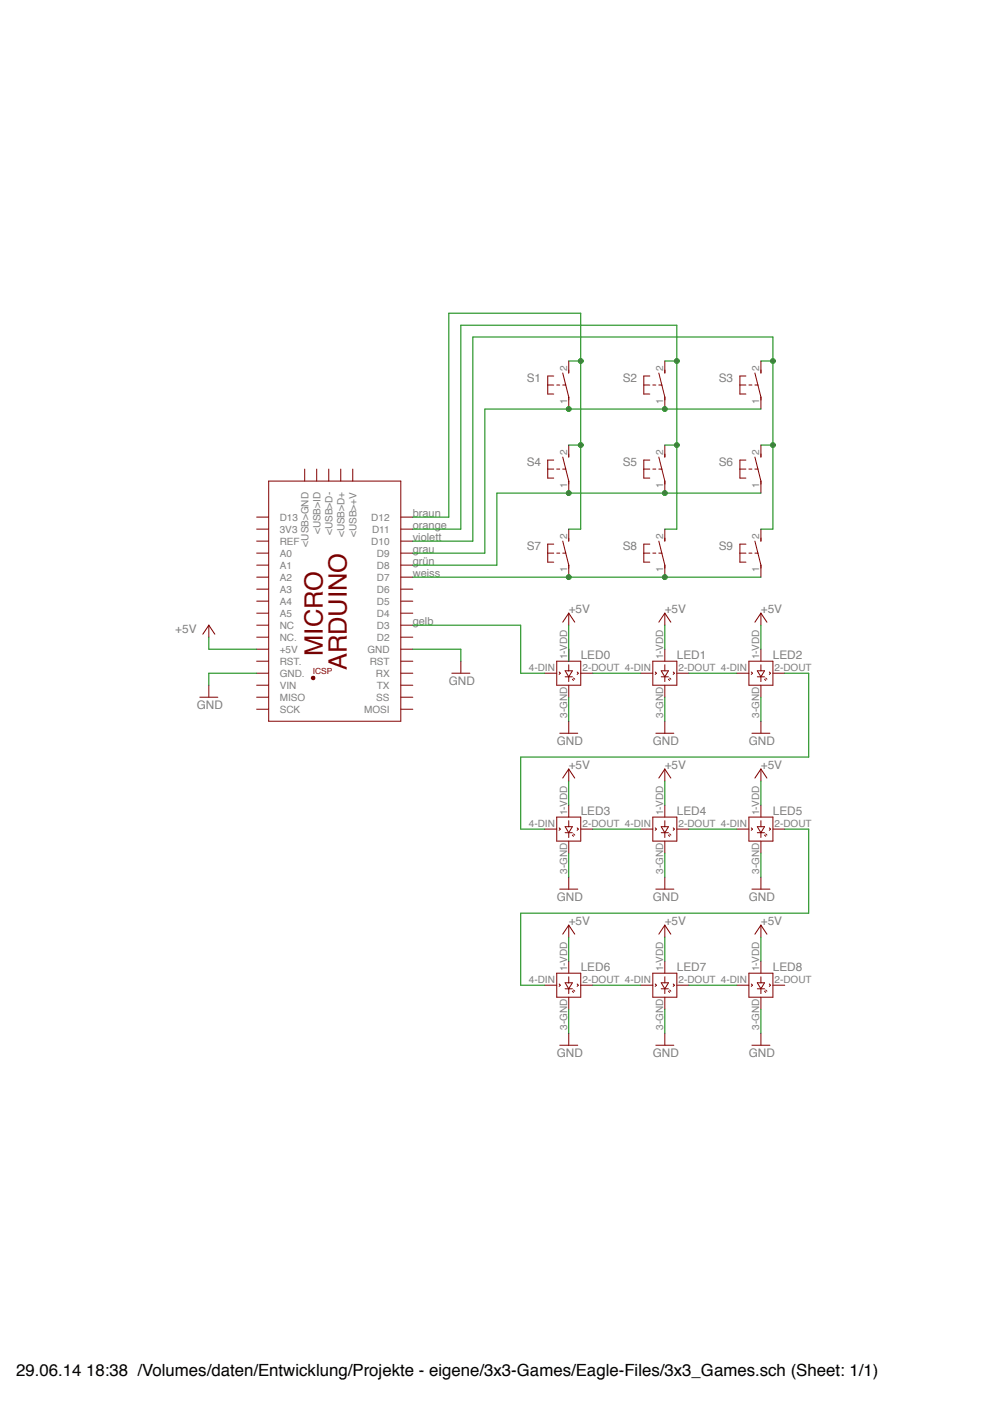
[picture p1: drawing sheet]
<?xml version="1.0" encoding="utf-8"?>
<!DOCTYPE eagle SYSTEM "eagle.dtd">
<eagle version="6.5.0">
<drawing>
<settings>
<setting alwaysvectorfont="no"/>
<setting verticaltext="up"/>
</settings>
<grid distance="0.1" unitdist="inch" unit="inch" style="lines" multiple="1" display="yes" altdistance="0.01" altunitdist="inch" altunit="inch"/>
<schematic xreflabel="%F%N/%S.%C%R" xrefpart="/%S.%C%R">
<libraries>
<library name="adafruit">
<symbols>
<symbol name="WS2812B">
<pin name="DIN" x="-5.08" y="0" visible="pad" length="short" direction="in"/>
<pin name="DOUT" x="5.08" y="0" visible="pad" length="short" direction="out" rot="R180"/>
<pin name="VDD" x="0" y="5.08" visible="pad" length="short" rot="R270"/>
<pin name="GND" x="0" y="-5.08" visible="pad" length="short" rot="R90"/>
<wire x1="-2.54" y1="2.54" x2="2.54" y2="2.54" width="0.254" layer="94"/>
<wire x1="2.54" y1="2.54" x2="2.54" y2="-2.54" width="0.254" layer="94"/>
<wire x1="2.54" y1="-2.54" x2="-2.54" y2="-2.54" width="0.254" layer="94"/>
<wire x1="-2.54" y1="-2.54" x2="-2.54" y2="2.54" width="0.254" layer="94"/>
<wire x1="-2.032" y1="0.254" x2="-1.778" y2="0" width="0.254" layer="94"/>
<wire x1="-1.778" y1="0" x2="-2.032" y2="-0.254" width="0.254" layer="94"/>
<wire x1="1.778" y1="0.254" x2="2.032" y2="0" width="0.254" layer="94"/>
<wire x1="2.032" y1="0" x2="1.778" y2="-0.254" width="0.254" layer="94"/>
<wire x1="0" y1="1.778" x2="0" y2="0.508" width="0.254" layer="94"/>
<wire x1="0" y1="0.508" x2="-0.762" y2="0.508" width="0.254" layer="94"/>
<wire x1="-0.762" y1="0.508" x2="0" y2="-0.762" width="0.254" layer="94"/>
<wire x1="0" y1="-0.762" x2="0.762" y2="0.508" width="0.254" layer="94"/>
<wire x1="0.762" y1="0.508" x2="0" y2="0.508" width="0.254" layer="94"/>
<wire x1="0" y1="-0.762" x2="0" y2="-1.778" width="0.254" layer="94"/>
<wire x1="-0.762" y1="-0.762" x2="0.762" y2="-0.762" width="0.254" layer="94"/>
<wire x1="0.762" y1="-1.27" x2="1.016" y2="-1.524" width="0.254" layer="94"/>
<wire x1="1.016" y1="-1.016" x2="1.27" y2="-1.27" width="0.254" layer="94"/>
<text x="2.54" y="3.048" size="0.6096" layer="95">&gt;NAME</text>
</symbol>
</symbols>
<devicesets>
<deviceset name="WS2812B" prefix="L">
<gates>
<gate name="G$1" symbol="WS2812B" x="0" y="0"/>
</gates>
<devices>
<device name="" package="WS2812B">
<connects>
<connect gate="G$1" pin="DIN" pad="4-DIN"/>
<connect gate="G$1" pin="DOUT" pad="2-DOUT"/>
<connect gate="G$1" pin="GND" pad="3-GND"/>
<connect gate="G$1" pin="VDD" pad="1-VDD"/>
</connects>
<technologies>
<technology name=""/>
</technologies>
</device>
</devices>
</deviceset>
</devicesets>
</library>
<library name="E14_Arduino">
<symbols>
<symbol name="ARDUINO_MICRO">
<pin name="D12" x="-17.78" y="15.24" length="short" rot="R270"/>
<pin name="D11" x="-15.24" y="15.24" length="short" rot="R270"/>
<pin name="D10" x="-12.7" y="15.24" length="short" rot="R270"/>
<pin name="D9" x="-10.16" y="15.24" length="short" rot="R270"/>
<pin name="D8" x="-7.62" y="15.24" length="short" rot="R270"/>
<pin name="D7" x="-5.08" y="15.24" length="short" rot="R270"/>
<pin name="D6" x="-2.54" y="15.24" length="short" rot="R270"/>
<pin name="D5" x="0" y="15.24" length="short" rot="R270"/>
<pin name="D4" x="2.54" y="15.24" length="short" rot="R270"/>
<pin name="D3" x="5.08" y="15.24" length="short" rot="R270"/>
<pin name="D2" x="7.62" y="15.24" length="short" rot="R270"/>
<pin name="GND" x="10.16" y="15.24" length="short" rot="R270"/>
<pin name="RST" x="12.7" y="15.24" length="short" rot="R270"/>
<pin name="RX" x="15.24" y="15.24" length="short" rot="R270"/>
<pin name="TX" x="17.78" y="15.24" length="short" rot="R270"/>
<pin name="+5V" x="10.16" y="-17.78" length="short" rot="R90"/>
<pin name="RST." x="12.7" y="-17.78" length="short" rot="R90"/>
<pin name="GND." x="15.24" y="-17.78" length="short" rot="R90"/>
<pin name="A5" x="2.54" y="-17.78" length="short" rot="R90"/>
<pin name="A4" x="0" y="-17.78" length="short" rot="R90"/>
<pin name="A3" x="-2.54" y="-17.78" length="short" rot="R90"/>
<pin name="A2" x="-5.08" y="-17.78" length="short" rot="R90"/>
<pin name="A1" x="-7.62" y="-17.78" length="short" rot="R90"/>
<pin name="A0" x="-10.16" y="-17.78" length="short" rot="R90"/>
<pin name="NC." x="7.62" y="-17.78" length="short" rot="R90"/>
<pin name="NC" x="5.08" y="-17.78" length="short" rot="R90"/>
<pin name="REF" x="-12.7" y="-17.78" length="short" rot="R90"/>
<pin name="3V3" x="-15.24" y="-17.78" length="short" rot="R90"/>
<pin name="D13" x="-17.78" y="-17.78" length="short" rot="R90"/>
<pin name="&lt;USB&gt;GND" x="-27.94" y="-7.62" length="short"/>
<pin name="&lt;USB&gt;D-" x="-27.94" y="-2.54" length="short"/>
<pin name="&lt;USB&gt;D+" x="-27.94" y="0" length="short"/>
<pin name="&lt;USB&gt;+V" x="-27.94" y="2.54" length="short"/>
<wire x1="-25.4" y1="12.7" x2="25.4" y2="12.7" width="0.254" layer="94"/>
<wire x1="25.4" y1="12.7" x2="25.4" y2="-15.24" width="0.254" layer="94"/>
<wire x1="25.4" y1="-15.24" x2="-25.4" y2="-15.24" width="0.254" layer="94"/>
<wire x1="-25.4" y1="-15.24" x2="-25.4" y2="12.7" width="0.254" layer="94"/>
<text x="-10.16" y="-2.54" size="3.81" layer="94">ARDUINO</text>
<pin name="5V" x="17.78" y="-2.54" visible="off" length="point" rot="R270"/>
<pin name="MOSI." x="20.32" y="-2.54" visible="off" length="point" rot="R270"/>
<pin name="GND_" x="22.86" y="-2.54" visible="off" length="point" rot="R270"/>
<pin name="RESET.." x="22.86" y="-5.08" visible="off" length="point" rot="R90"/>
<pin name="SCK." x="20.32" y="-5.08" visible="off" length="point" rot="R90"/>
<pin name="MISO." x="17.78" y="-5.08" visible="off" length="point" rot="R90"/>
<text x="14.224" y="-1.778" size="1.27" layer="94" rot="R270">ICSP</text>
<circle x="16.256" y="-5.842" radius="0.254" width="0.254" layer="94"/>
<pin name="VIN" x="17.78" y="-17.78" length="short" rot="R90"/>
<text x="-6.35" y="-7.62" size="3.81" layer="94">MICRO</text>
<pin name="SS" x="20.32" y="15.24" length="short" rot="R270"/>
<pin name="MOSI" x="22.86" y="15.24" length="short" rot="R270"/>
<pin name="MISO" x="20.32" y="-17.78" length="short" rot="R90"/>
<pin name="SCK" x="22.86" y="-17.78" length="short" rot="R90"/>
<pin name="&lt;USB&gt;ID" x="-27.94" y="-5.08" length="short"/>
</symbol>
</symbols>
<devicesets>
<deviceset name="ARDUINO_MICRO_EXT" prefix="PCB">
<gates>
<gate name="G$1" symbol="ARDUINO_MICRO" x="0" y="0"/>
</gates>
<devices>
<device name="">
<technologies>
<technology name="">
<attribute name="_EXTERNAL_" value="" constant="no"/>
</technology>
</technologies>
</device>
</devices>
</deviceset>
</devicesets>
</library>
<library name="switch-omron">
<symbols>
<symbol name="TS">
<wire x1="0" y1="-3.175" x2="0" y2="-2.54" width="0.254" layer="94"/>
<wire x1="0" y1="2.54" x2="0" y2="3.175" width="0.254" layer="94"/>
<wire x1="0" y1="-2.54" x2="-0.635" y2="0" width="0.254" layer="94"/>
<wire x1="-4.445" y1="1.905" x2="-3.175" y2="1.905" width="0.254" layer="94"/>
<wire x1="-4.445" y1="-1.905" x2="-3.175" y2="-1.905" width="0.254" layer="94"/>
<wire x1="-4.445" y1="1.905" x2="-4.445" y2="0" width="0.254" layer="94"/>
<wire x1="-4.445" y1="0" x2="-4.445" y2="-1.905" width="0.254" layer="94"/>
<wire x1="-2.54" y1="0" x2="-1.905" y2="0" width="0.1524" layer="94"/>
<wire x1="-1.27" y1="0" x2="-0.635" y2="0" width="0.1524" layer="94"/>
<wire x1="-0.635" y1="0" x2="-1.27" y2="2.54" width="0.254" layer="94"/>
<wire x1="-4.445" y1="0" x2="-3.175" y2="0" width="0.1524" layer="94"/>
<text x="-6.35" y="-1.905" size="1.778" layer="95" rot="R90">&gt;NAME</text>
<text x="-3.81" y="3.175" size="1.778" layer="96" rot="R90">&gt;VALUE</text>
<pin name="P" x="0" y="-5.08" visible="pad" length="short" direction="pas" rot="R90"/>
<pin name="S" x="0" y="5.08" visible="pad" length="short" direction="pas" rot="R270"/>
</symbol>
</symbols>
<devicesets>
<deviceset name="31-XX" prefix="S" uservalue="yes">
<gates>
<gate name="1" symbol="TS" x="0" y="0"/>
</gates>
<devices>
<device name="" package="B3F-31XX">
<connects>
<connect gate="1" pin="P" pad="1"/>
<connect gate="1" pin="S" pad="2"/>
</connects>
<technologies>
<technology name="">
<attribute name="MF" value="" constant="no"/>
<attribute name="MPN" value="B3F-3100" constant="no"/>
<attribute name="OC_FARNELL" value="959704" constant="no"/>
<attribute name="OC_NEWARK" value="36M3582" constant="no"/>
</technology>
</technologies>
</device>
</devices>
</deviceset>
</devicesets>
</library>
<library name="supply1">
<symbols>
<symbol name="GND">
<wire x1="-1.905" y1="0" x2="1.905" y2="0" width="0.254" layer="94"/>
<text x="-2.54" y="-2.54" size="1.778" layer="96">&gt;VALUE</text>
<pin name="GND" x="0" y="2.54" visible="off" length="short" direction="sup" rot="R270"/>
</symbol>
<symbol name="+5V">
<wire x1="1.27" y1="-1.905" x2="0" y2="0" width="0.254" layer="94"/>
<wire x1="0" y1="0" x2="-1.27" y2="-1.905" width="0.254" layer="94"/>
<text x="-2.54" y="-5.08" size="1.778" layer="96" rot="R90">&gt;VALUE</text>
<pin name="+5V" x="0" y="-2.54" visible="off" length="short" direction="sup" rot="R90"/>
</symbol>
</symbols>
<devicesets>
<deviceset name="GND" prefix="GND">
<gates>
<gate name="1" symbol="GND" x="0" y="0"/>
</gates>
<devices>
<device name="">
<technologies>
<technology name=""/>
</technologies>
</device>
</devices>
</deviceset>
<deviceset name="+5V" prefix="P+">
<gates>
<gate name="1" symbol="+5V" x="0" y="0"/>
</gates>
<devices>
<device name="">
<technologies>
<technology name=""/>
</technologies>
</device>
</devices>
</deviceset>
</devicesets>
</library>
</libraries>
<attributes>
</attributes>
<variantdefs>
</variantdefs>
<classes>
<class number="0" name="default" width="0" drill="0">
</class>
</classes>
<parts>
<part name="LED0" library="adafruit" deviceset="WS2812B" device=""/>
<part name="LED1" library="adafruit" deviceset="WS2812B" device=""/>
<part name="LED2" library="adafruit" deviceset="WS2812B" device=""/>
<part name="LED3" library="adafruit" deviceset="WS2812B" device=""/>
<part name="LED4" library="adafruit" deviceset="WS2812B" device=""/>
<part name="LED5" library="adafruit" deviceset="WS2812B" device=""/>
<part name="LED6" library="adafruit" deviceset="WS2812B" device=""/>
<part name="LED7" library="adafruit" deviceset="WS2812B" device=""/>
<part name="PCB1" library="E14_Arduino" deviceset="ARDUINO_MICRO_EXT" device=""/>
<part name="S1" library="switch-omron" deviceset="31-XX" device=""/>
<part name="S2" library="switch-omron" deviceset="31-XX" device=""/>
<part name="S3" library="switch-omron" deviceset="31-XX" device=""/>
<part name="S4" library="switch-omron" deviceset="31-XX" device=""/>
<part name="S5" library="switch-omron" deviceset="31-XX" device=""/>
<part name="S6" library="switch-omron" deviceset="31-XX" device=""/>
<part name="S7" library="switch-omron" deviceset="31-XX" device=""/>
<part name="S8" library="switch-omron" deviceset="31-XX" device=""/>
<part name="S9" library="switch-omron" deviceset="31-XX" device=""/>
<part name="LED8" library="adafruit" deviceset="WS2812B" device=""/>
<part name="GND1" library="supply1" deviceset="GND" device=""/>
<part name="GND2" library="supply1" deviceset="GND" device=""/>
<part name="GND3" library="supply1" deviceset="GND" device=""/>
<part name="GND4" library="supply1" deviceset="GND" device=""/>
<part name="GND5" library="supply1" deviceset="GND" device=""/>
<part name="GND6" library="supply1" deviceset="GND" device=""/>
<part name="GND7" library="supply1" deviceset="GND" device=""/>
<part name="GND8" library="supply1" deviceset="GND" device=""/>
<part name="GND9" library="supply1" deviceset="GND" device=""/>
<part name="GND10" library="supply1" deviceset="GND" device=""/>
<part name="P+2" library="supply1" deviceset="+5V" device=""/>
<part name="P+3" library="supply1" deviceset="+5V" device=""/>
<part name="P+1" library="supply1" deviceset="+5V" device=""/>
<part name="P+4" library="supply1" deviceset="+5V" device=""/>
<part name="P+5" library="supply1" deviceset="+5V" device=""/>
<part name="P+6" library="supply1" deviceset="+5V" device=""/>
<part name="P+7" library="supply1" deviceset="+5V" device=""/>
<part name="P+8" library="supply1" deviceset="+5V" device=""/>
<part name="P+9" library="supply1" deviceset="+5V" device=""/>
<part name="P+10" library="supply1" deviceset="+5V" device=""/>
<part name="GND11" library="supply1" deviceset="GND" device=""/>
</parts>
<sheets>
<sheet>
<plain>
<text x="-495.3" y="518.16" size="1.6764" layer="97">weiss</text>
<text x="-495.3" y="520.7" size="1.6764" layer="97">grün</text>
<text x="-495.3" y="523.24" size="1.6764" layer="97">grau</text>
<text x="-495.3" y="525.78" size="1.6764" layer="97">violett</text>
<text x="-495.3" y="528.32" size="1.6764" layer="97">orange</text>
<text x="-495.3" y="530.86" size="1.6764" layer="97">braun</text>
<text x="-495.3" y="508" size="1.6764" layer="97">gelb</text>
</plain>
<instances>
<instance part="LED0" gate="G$1" x="-462.28" y="497.84" smashed="yes">
<attribute name="NAME" x="-459.74" y="500.888" size="1.778" layer="95"/>
</instance>
<instance part="LED1" gate="G$1" x="-441.96" y="497.84" smashed="yes">
<attribute name="NAME" x="-439.42" y="500.888" size="1.778" layer="95"/>
</instance>
<instance part="LED2" gate="G$1" x="-421.64" y="497.84" smashed="yes">
<attribute name="NAME" x="-419.1" y="500.888" size="1.778" layer="95"/>
</instance>
<instance part="LED3" gate="G$1" x="-462.28" y="464.82" smashed="yes">
<attribute name="NAME" x="-459.74" y="467.868" size="1.778" layer="95"/>
</instance>
<instance part="LED4" gate="G$1" x="-441.96" y="464.82" smashed="yes">
<attribute name="NAME" x="-439.42" y="467.868" size="1.778" layer="95"/>
</instance>
<instance part="LED5" gate="G$1" x="-421.64" y="464.82" smashed="yes">
<attribute name="NAME" x="-419.1" y="467.868" size="1.778" layer="95"/>
</instance>
<instance part="LED6" gate="G$1" x="-462.28" y="431.8" smashed="yes">
<attribute name="NAME" x="-459.74" y="434.848" size="1.778" layer="95"/>
</instance>
<instance part="LED7" gate="G$1" x="-441.96" y="431.8" smashed="yes">
<attribute name="NAME" x="-439.42" y="434.848" size="1.778" layer="95"/>
</instance>
<instance part="PCB1" gate="G$1" x="-510.54" y="513.08" rot="R270"/>
<instance part="S1" gate="1" x="-462.28" y="558.8" smashed="yes">
<attribute name="NAME" x="-471.17" y="559.435" size="1.778" layer="95"/>
<attribute name="VALUE" x="-466.09" y="561.975" size="1.778" layer="96" rot="R90"/>
</instance>
<instance part="S2" gate="1" x="-441.96" y="558.8" smashed="yes">
<attribute name="NAME" x="-450.85" y="559.435" size="1.778" layer="95"/>
<attribute name="VALUE" x="-445.77" y="561.975" size="1.778" layer="96" rot="R90"/>
</instance>
<instance part="S3" gate="1" x="-421.64" y="558.8" smashed="yes">
<attribute name="NAME" x="-430.53" y="559.435" size="1.778" layer="95"/>
<attribute name="VALUE" x="-425.45" y="561.975" size="1.778" layer="96" rot="R90"/>
</instance>
<instance part="S4" gate="1" x="-462.28" y="541.02" smashed="yes">
<attribute name="NAME" x="-471.17" y="541.655" size="1.778" layer="95"/>
<attribute name="VALUE" x="-466.09" y="544.195" size="1.778" layer="96" rot="R90"/>
</instance>
<instance part="S5" gate="1" x="-441.96" y="541.02" smashed="yes">
<attribute name="NAME" x="-450.85" y="541.655" size="1.778" layer="95"/>
<attribute name="VALUE" x="-445.77" y="544.195" size="1.778" layer="96" rot="R90"/>
</instance>
<instance part="S6" gate="1" x="-421.64" y="541.02" smashed="yes">
<attribute name="NAME" x="-430.53" y="541.655" size="1.778" layer="95"/>
<attribute name="VALUE" x="-425.45" y="544.195" size="1.778" layer="96" rot="R90"/>
</instance>
<instance part="S7" gate="1" x="-462.28" y="523.24" smashed="yes">
<attribute name="NAME" x="-471.17" y="523.875" size="1.778" layer="95"/>
<attribute name="VALUE" x="-466.09" y="526.415" size="1.778" layer="96" rot="R90"/>
</instance>
<instance part="S8" gate="1" x="-441.96" y="523.24" smashed="yes">
<attribute name="NAME" x="-450.85" y="523.875" size="1.778" layer="95"/>
<attribute name="VALUE" x="-445.77" y="526.415" size="1.778" layer="96" rot="R90"/>
</instance>
<instance part="S9" gate="1" x="-421.64" y="523.24" smashed="yes">
<attribute name="NAME" x="-430.53" y="523.875" size="1.778" layer="95"/>
<attribute name="VALUE" x="-425.45" y="526.415" size="1.778" layer="96" rot="R90"/>
</instance>
<instance part="LED8" gate="G$1" x="-421.64" y="431.8" smashed="yes">
<attribute name="NAME" x="-419.1" y="434.848" size="1.778" layer="95"/>
</instance>
<instance part="GND1" gate="1" x="-462.28" y="485.14"/>
<instance part="GND2" gate="1" x="-441.96" y="485.14"/>
<instance part="GND3" gate="1" x="-421.64" y="485.14"/>
<instance part="GND4" gate="1" x="-462.28" y="452.12"/>
<instance part="GND5" gate="1" x="-441.96" y="452.12"/>
<instance part="GND6" gate="1" x="-421.64" y="452.12"/>
<instance part="GND7" gate="1" x="-462.28" y="419.1"/>
<instance part="GND8" gate="1" x="-441.96" y="419.1"/>
<instance part="GND9" gate="1" x="-421.64" y="419.1"/>
<instance part="GND10" gate="1" x="-485.14" y="497.84"/>
<instance part="P+2" gate="1" x="-441.96" y="510.54" smashed="yes">
<attribute name="VALUE" x="-441.96" y="510.54" size="1.778" layer="96"/>
</instance>
<instance part="P+3" gate="1" x="-421.64" y="510.54" smashed="yes">
<attribute name="VALUE" x="-421.64" y="510.54" size="1.778" layer="96"/>
</instance>
<instance part="P+1" gate="1" x="-462.28" y="510.54" smashed="yes">
<attribute name="VALUE" x="-462.28" y="510.54" size="1.778" layer="96"/>
</instance>
<instance part="P+4" gate="1" x="-462.28" y="477.52" smashed="yes">
<attribute name="VALUE" x="-462.28" y="477.52" size="1.778" layer="96"/>
</instance>
<instance part="P+5" gate="1" x="-441.96" y="477.52" smashed="yes">
<attribute name="VALUE" x="-441.96" y="477.52" size="1.778" layer="96"/>
</instance>
<instance part="P+6" gate="1" x="-421.64" y="477.52" smashed="yes">
<attribute name="VALUE" x="-421.64" y="477.52" size="1.778" layer="96"/>
</instance>
<instance part="P+7" gate="1" x="-462.28" y="444.5" smashed="yes">
<attribute name="VALUE" x="-462.28" y="444.5" size="1.778" layer="96"/>
</instance>
<instance part="P+8" gate="1" x="-441.96" y="444.5" smashed="yes">
<attribute name="VALUE" x="-441.96" y="444.5" size="1.778" layer="96"/>
</instance>
<instance part="P+9" gate="1" x="-421.64" y="444.5" smashed="yes">
<attribute name="VALUE" x="-421.64" y="444.5" size="1.778" layer="96"/>
</instance>
<instance part="P+10" gate="1" x="-538.48" y="508" smashed="yes">
<attribute name="VALUE" x="-541.02" y="508" size="1.778" layer="96" rot="R180"/>
</instance>
<instance part="GND11" gate="1" x="-538.48" y="492.76"/>
</instances>
<busses>
</busses>
<nets>
<net name="N$1" class="0">
<segment>
<pinref part="LED0" gate="G$1" pin="DOUT"/>
<pinref part="LED1" gate="G$1" pin="DIN"/>
<wire x1="-457.2" y1="497.84" x2="-447.04" y2="497.84" width="0.1524" layer="91"/>
</segment>
</net>
<net name="N$2" class="0">
<segment>
<pinref part="LED1" gate="G$1" pin="DOUT"/>
<pinref part="LED2" gate="G$1" pin="DIN"/>
<wire x1="-436.88" y1="497.84" x2="-426.72" y2="497.84" width="0.1524" layer="91"/>
</segment>
</net>
<net name="N$3" class="0">
<segment>
<pinref part="LED2" gate="G$1" pin="DOUT"/>
<pinref part="LED3" gate="G$1" pin="DIN"/>
<wire x1="-416.56" y1="497.84" x2="-411.48" y2="497.84" width="0.1524" layer="91"/>
<wire x1="-411.48" y1="497.84" x2="-411.48" y2="480.06" width="0.1524" layer="91"/>
<wire x1="-411.48" y1="480.06" x2="-472.44" y2="480.06" width="0.1524" layer="91"/>
<wire x1="-472.44" y1="480.06" x2="-472.44" y2="464.82" width="0.1524" layer="91"/>
<wire x1="-472.44" y1="464.82" x2="-467.36" y2="464.82" width="0.1524" layer="91"/>
</segment>
</net>
<net name="N$4" class="0">
<segment>
<pinref part="LED3" gate="G$1" pin="DOUT"/>
<pinref part="LED4" gate="G$1" pin="DIN"/>
<wire x1="-457.2" y1="464.82" x2="-447.04" y2="464.82" width="0.1524" layer="91"/>
</segment>
</net>
<net name="N$5" class="0">
<segment>
<pinref part="LED4" gate="G$1" pin="DOUT"/>
<pinref part="LED5" gate="G$1" pin="DIN"/>
<wire x1="-436.88" y1="464.82" x2="-426.72" y2="464.82" width="0.1524" layer="91"/>
</segment>
</net>
<net name="N$6" class="0">
<segment>
<pinref part="LED5" gate="G$1" pin="DOUT"/>
<wire x1="-416.56" y1="464.82" x2="-411.48" y2="464.82" width="0.1524" layer="91"/>
<wire x1="-411.48" y1="464.82" x2="-411.48" y2="447.04" width="0.1524" layer="91"/>
<wire x1="-411.48" y1="447.04" x2="-472.44" y2="447.04" width="0.1524" layer="91"/>
<wire x1="-472.44" y1="447.04" x2="-472.44" y2="431.8" width="0.1524" layer="91"/>
<wire x1="-472.44" y1="431.8" x2="-467.36" y2="431.8" width="0.1524" layer="91"/>
<pinref part="LED6" gate="G$1" pin="DIN"/>
</segment>
</net>
<net name="N$7" class="0">
<segment>
<pinref part="LED6" gate="G$1" pin="DOUT"/>
<pinref part="LED7" gate="G$1" pin="DIN"/>
<wire x1="-457.2" y1="431.8" x2="-447.04" y2="431.8" width="0.1524" layer="91"/>
</segment>
</net>
<net name="N$8" class="0">
<segment>
<pinref part="PCB1" gate="G$1" pin="D3"/>
<pinref part="LED0" gate="G$1" pin="DIN"/>
<wire x1="-495.3" y1="508" x2="-472.44" y2="508" width="0.1524" layer="91"/>
<wire x1="-472.44" y1="508" x2="-472.44" y2="497.84" width="0.1524" layer="91"/>
<wire x1="-472.44" y1="497.84" x2="-467.36" y2="497.84" width="0.1524" layer="91"/>
</segment>
</net>
<net name="N$9" class="0">
<segment>
<pinref part="S3" gate="1" pin="P"/>
<wire x1="-480.06" y1="553.72" x2="-462.28" y2="553.72" width="0.1524" layer="91"/>
<pinref part="S1" gate="1" pin="P"/>
<junction x="-462.28" y="553.72"/>
<wire x1="-462.28" y1="553.72" x2="-441.96" y2="553.72" width="0.1524" layer="91"/>
<pinref part="S2" gate="1" pin="P"/>
<junction x="-441.96" y="553.72"/>
<wire x1="-441.96" y1="553.72" x2="-421.64" y2="553.72" width="0.1524" layer="91"/>
<pinref part="PCB1" gate="G$1" pin="D9"/>
<wire x1="-495.3" y1="523.24" x2="-480.06" y2="523.24" width="0.1524" layer="91"/>
<wire x1="-480.06" y1="523.24" x2="-480.06" y2="553.72" width="0.1524" layer="91"/>
</segment>
</net>
<net name="N$10" class="0">
<segment>
<pinref part="S6" gate="1" pin="P"/>
<wire x1="-477.52" y1="535.94" x2="-462.28" y2="535.94" width="0.1524" layer="91"/>
<pinref part="S4" gate="1" pin="P"/>
<junction x="-462.28" y="535.94"/>
<wire x1="-462.28" y1="535.94" x2="-441.96" y2="535.94" width="0.1524" layer="91"/>
<pinref part="S5" gate="1" pin="P"/>
<junction x="-441.96" y="535.94"/>
<wire x1="-441.96" y1="535.94" x2="-421.64" y2="535.94" width="0.1524" layer="91"/>
<pinref part="PCB1" gate="G$1" pin="D8"/>
<wire x1="-495.3" y1="520.7" x2="-477.52" y2="520.7" width="0.1524" layer="91"/>
<wire x1="-477.52" y1="520.7" x2="-477.52" y2="535.94" width="0.1524" layer="91"/>
</segment>
</net>
<net name="N$11" class="0">
<segment>
<pinref part="S9" gate="1" pin="P"/>
<pinref part="S7" gate="1" pin="P"/>
<junction x="-462.28" y="518.16"/>
<wire x1="-462.28" y1="518.16" x2="-441.96" y2="518.16" width="0.1524" layer="91"/>
<pinref part="S8" gate="1" pin="P"/>
<junction x="-441.96" y="518.16"/>
<wire x1="-441.96" y1="518.16" x2="-421.64" y2="518.16" width="0.1524" layer="91"/>
<pinref part="PCB1" gate="G$1" pin="D7"/>
<wire x1="-495.3" y1="518.16" x2="-462.28" y2="518.16" width="0.1524" layer="91"/>
</segment>
</net>
<net name="N$15" class="0">
<segment>
<pinref part="S7" gate="1" pin="S"/>
<wire x1="-462.28" y1="528.32" x2="-459.74" y2="528.32" width="0.1524" layer="91"/>
<wire x1="-459.74" y1="528.32" x2="-459.74" y2="546.1" width="0.1524" layer="91"/>
<wire x1="-459.74" y1="546.1" x2="-459.74" y2="563.88" width="0.1524" layer="91"/>
<wire x1="-459.74" y1="563.88" x2="-459.74" y2="574.04" width="0.1524" layer="91"/>
<wire x1="-459.74" y1="574.04" x2="-487.68" y2="574.04" width="0.1524" layer="91"/>
<pinref part="PCB1" gate="G$1" pin="D12"/>
<wire x1="-487.68" y1="574.04" x2="-487.68" y2="530.86" width="0.1524" layer="91"/>
<wire x1="-487.68" y1="530.86" x2="-495.3" y2="530.86" width="0.1524" layer="91"/>
<pinref part="S4" gate="1" pin="S"/>
<wire x1="-462.28" y1="546.1" x2="-459.74" y2="546.1" width="0.1524" layer="91"/>
<pinref part="S1" gate="1" pin="S"/>
<wire x1="-462.28" y1="563.88" x2="-459.74" y2="563.88" width="0.1524" layer="91"/>
<junction x="-459.74" y="563.88"/>
<junction x="-459.74" y="546.1"/>
</segment>
</net>
<net name="N$16" class="0">
<segment>
<pinref part="PCB1" gate="G$1" pin="D11"/>
<wire x1="-495.3" y1="528.32" x2="-485.14" y2="528.32" width="0.1524" layer="91"/>
<wire x1="-485.14" y1="528.32" x2="-485.14" y2="571.5" width="0.1524" layer="91"/>
<pinref part="S8" gate="1" pin="S"/>
<wire x1="-441.96" y1="528.32" x2="-439.42" y2="528.32" width="0.1524" layer="91"/>
<wire x1="-439.42" y1="528.32" x2="-439.42" y2="546.1" width="0.1524" layer="91"/>
<wire x1="-439.42" y1="546.1" x2="-439.42" y2="563.88" width="0.1524" layer="91"/>
<wire x1="-439.42" y1="563.88" x2="-439.42" y2="571.5" width="0.1524" layer="91"/>
<wire x1="-439.42" y1="571.5" x2="-485.14" y2="571.5" width="0.1524" layer="91"/>
<pinref part="S2" gate="1" pin="S"/>
<wire x1="-441.96" y1="563.88" x2="-439.42" y2="563.88" width="0.1524" layer="91"/>
<pinref part="S5" gate="1" pin="S"/>
<wire x1="-441.96" y1="546.1" x2="-439.42" y2="546.1" width="0.1524" layer="91"/>
<junction x="-439.42" y="563.88"/>
<junction x="-439.42" y="546.1"/>
</segment>
</net>
<net name="N$18" class="0">
<segment>
<pinref part="S9" gate="1" pin="S"/>
<wire x1="-421.64" y1="528.32" x2="-419.1" y2="528.32" width="0.1524" layer="91"/>
<wire x1="-419.1" y1="528.32" x2="-419.1" y2="546.1" width="0.1524" layer="91"/>
<wire x1="-419.1" y1="546.1" x2="-419.1" y2="563.88" width="0.1524" layer="91"/>
<wire x1="-419.1" y1="563.88" x2="-419.1" y2="568.96" width="0.1524" layer="91"/>
<wire x1="-419.1" y1="568.96" x2="-482.6" y2="568.96" width="0.1524" layer="91"/>
<wire x1="-482.6" y1="568.96" x2="-482.6" y2="525.78" width="0.1524" layer="91"/>
<pinref part="PCB1" gate="G$1" pin="D10"/>
<wire x1="-482.6" y1="525.78" x2="-495.3" y2="525.78" width="0.1524" layer="91"/>
<pinref part="S6" gate="1" pin="S"/>
<wire x1="-421.64" y1="546.1" x2="-419.1" y2="546.1" width="0.1524" layer="91"/>
<pinref part="S3" gate="1" pin="S"/>
<wire x1="-421.64" y1="563.88" x2="-419.1" y2="563.88" width="0.1524" layer="91"/>
<junction x="-419.1" y="563.88"/>
<junction x="-419.1" y="546.1"/>
</segment>
</net>
<net name="N$19" class="0">
<segment>
<pinref part="LED7" gate="G$1" pin="DOUT"/>
<pinref part="LED8" gate="G$1" pin="DIN"/>
<wire x1="-436.88" y1="431.8" x2="-426.72" y2="431.8" width="0.1524" layer="91"/>
</segment>
</net>
<net name="GND" class="0">
<segment>
<pinref part="LED0" gate="G$1" pin="GND"/>
<pinref part="GND1" gate="1" pin="GND"/>
<wire x1="-462.28" y1="487.68" x2="-462.28" y2="492.76" width="0.1524" layer="91"/>
</segment>
<segment>
<pinref part="LED1" gate="G$1" pin="GND"/>
<pinref part="GND2" gate="1" pin="GND"/>
<wire x1="-441.96" y1="487.68" x2="-441.96" y2="492.76" width="0.1524" layer="91"/>
</segment>
<segment>
<pinref part="LED2" gate="G$1" pin="GND"/>
<pinref part="GND3" gate="1" pin="GND"/>
<wire x1="-421.64" y1="487.68" x2="-421.64" y2="492.76" width="0.1524" layer="91"/>
</segment>
<segment>
<pinref part="LED3" gate="G$1" pin="GND"/>
<pinref part="GND4" gate="1" pin="GND"/>
<wire x1="-462.28" y1="459.74" x2="-462.28" y2="454.66" width="0.1524" layer="91"/>
</segment>
<segment>
<pinref part="LED4" gate="G$1" pin="GND"/>
<pinref part="GND5" gate="1" pin="GND"/>
<wire x1="-441.96" y1="459.74" x2="-441.96" y2="454.66" width="0.1524" layer="91"/>
</segment>
<segment>
<pinref part="LED5" gate="G$1" pin="GND"/>
<pinref part="GND6" gate="1" pin="GND"/>
<wire x1="-421.64" y1="459.74" x2="-421.64" y2="454.66" width="0.1524" layer="91"/>
</segment>
<segment>
<pinref part="LED6" gate="G$1" pin="GND"/>
<pinref part="GND7" gate="1" pin="GND"/>
<wire x1="-462.28" y1="421.64" x2="-462.28" y2="426.72" width="0.1524" layer="91"/>
</segment>
<segment>
<pinref part="LED7" gate="G$1" pin="GND"/>
<pinref part="GND8" gate="1" pin="GND"/>
<wire x1="-441.96" y1="421.64" x2="-441.96" y2="426.72" width="0.1524" layer="91"/>
</segment>
<segment>
<pinref part="LED8" gate="G$1" pin="GND"/>
<pinref part="GND9" gate="1" pin="GND"/>
<wire x1="-421.64" y1="421.64" x2="-421.64" y2="426.72" width="0.1524" layer="91"/>
</segment>
<segment>
<pinref part="PCB1" gate="G$1" pin="GND"/>
<pinref part="GND10" gate="1" pin="GND"/>
<wire x1="-495.3" y1="502.92" x2="-485.14" y2="502.92" width="0.1524" layer="91"/>
<wire x1="-485.14" y1="502.92" x2="-485.14" y2="500.38" width="0.1524" layer="91"/>
</segment>
<segment>
<pinref part="PCB1" gate="G$1" pin="GND."/>
<wire x1="-528.32" y1="497.84" x2="-538.48" y2="497.84" width="0.1524" layer="91"/>
<wire x1="-538.48" y1="497.84" x2="-538.48" y2="495.3" width="0.1524" layer="91"/>
<pinref part="GND11" gate="1" pin="GND"/>
</segment>
</net>
<net name="+5V" class="0">
<segment>
<pinref part="LED0" gate="G$1" pin="VDD"/>
<wire x1="-462.28" y1="500.38" x2="-462.28" y2="502.92" width="0.1524" layer="91"/>
<pinref part="P+1" gate="1" pin="+5V"/>
<wire x1="-462.28" y1="508" x2="-462.28" y2="502.92" width="0.1524" layer="91"/>
</segment>
<segment>
<pinref part="P+2" gate="1" pin="+5V"/>
<pinref part="LED1" gate="G$1" pin="VDD"/>
<wire x1="-441.96" y1="508" x2="-441.96" y2="502.92" width="0.1524" layer="91"/>
</segment>
<segment>
<pinref part="P+3" gate="1" pin="+5V"/>
<pinref part="LED2" gate="G$1" pin="VDD"/>
<wire x1="-421.64" y1="508" x2="-421.64" y2="502.92" width="0.1524" layer="91"/>
</segment>
<segment>
<pinref part="P+4" gate="1" pin="+5V"/>
<pinref part="LED3" gate="G$1" pin="VDD"/>
<wire x1="-462.28" y1="474.98" x2="-462.28" y2="469.9" width="0.1524" layer="91"/>
</segment>
<segment>
<pinref part="P+5" gate="1" pin="+5V"/>
<pinref part="LED4" gate="G$1" pin="VDD"/>
<wire x1="-441.96" y1="474.98" x2="-441.96" y2="469.9" width="0.1524" layer="91"/>
</segment>
<segment>
<pinref part="P+6" gate="1" pin="+5V"/>
<pinref part="LED5" gate="G$1" pin="VDD"/>
<wire x1="-421.64" y1="474.98" x2="-421.64" y2="469.9" width="0.1524" layer="91"/>
</segment>
<segment>
<pinref part="P+7" gate="1" pin="+5V"/>
<pinref part="LED6" gate="G$1" pin="VDD"/>
<wire x1="-462.28" y1="441.96" x2="-462.28" y2="436.88" width="0.1524" layer="91"/>
</segment>
<segment>
<pinref part="P+8" gate="1" pin="+5V"/>
<pinref part="LED7" gate="G$1" pin="VDD"/>
<wire x1="-441.96" y1="441.96" x2="-441.96" y2="436.88" width="0.1524" layer="91"/>
</segment>
<segment>
<pinref part="P+9" gate="1" pin="+5V"/>
<pinref part="LED8" gate="G$1" pin="VDD"/>
<wire x1="-421.64" y1="441.96" x2="-421.64" y2="436.88" width="0.1524" layer="91"/>
</segment>
<segment>
<pinref part="P+10" gate="1" pin="+5V"/>
<wire x1="-538.48" y1="505.46" x2="-538.48" y2="502.92" width="0.1524" layer="91"/>
<wire x1="-538.48" y1="502.92" x2="-528.32" y2="502.92" width="0.1524" layer="91"/>
<pinref part="PCB1" gate="G$1" pin="+5V"/>
</segment>
</net>
</nets>
</sheet>
</sheets>
<errors>
<approved hash="113,1,-465.701,558.8,S1,,,,,"/>
<approved hash="113,1,-453.001,558.8,S2,,,,,"/>
<approved hash="113,1,-440.301,558.8,S3,,,,,"/>
<approved hash="113,1,-465.701,541.02,S4,,,,,"/>
<approved hash="113,1,-453.001,541.02,S5,,,,,"/>
<approved hash="113,1,-440.301,541.02,S6,,,,,"/>
<approved hash="113,1,-465.701,523.24,S7,,,,,"/>
<approved hash="113,1,-453.001,523.24,S8,,,,,"/>
<approved hash="113,1,-440.301,523.24,S9,,,,,"/>
</errors>
</schematic>
</drawing>
</eagle>
